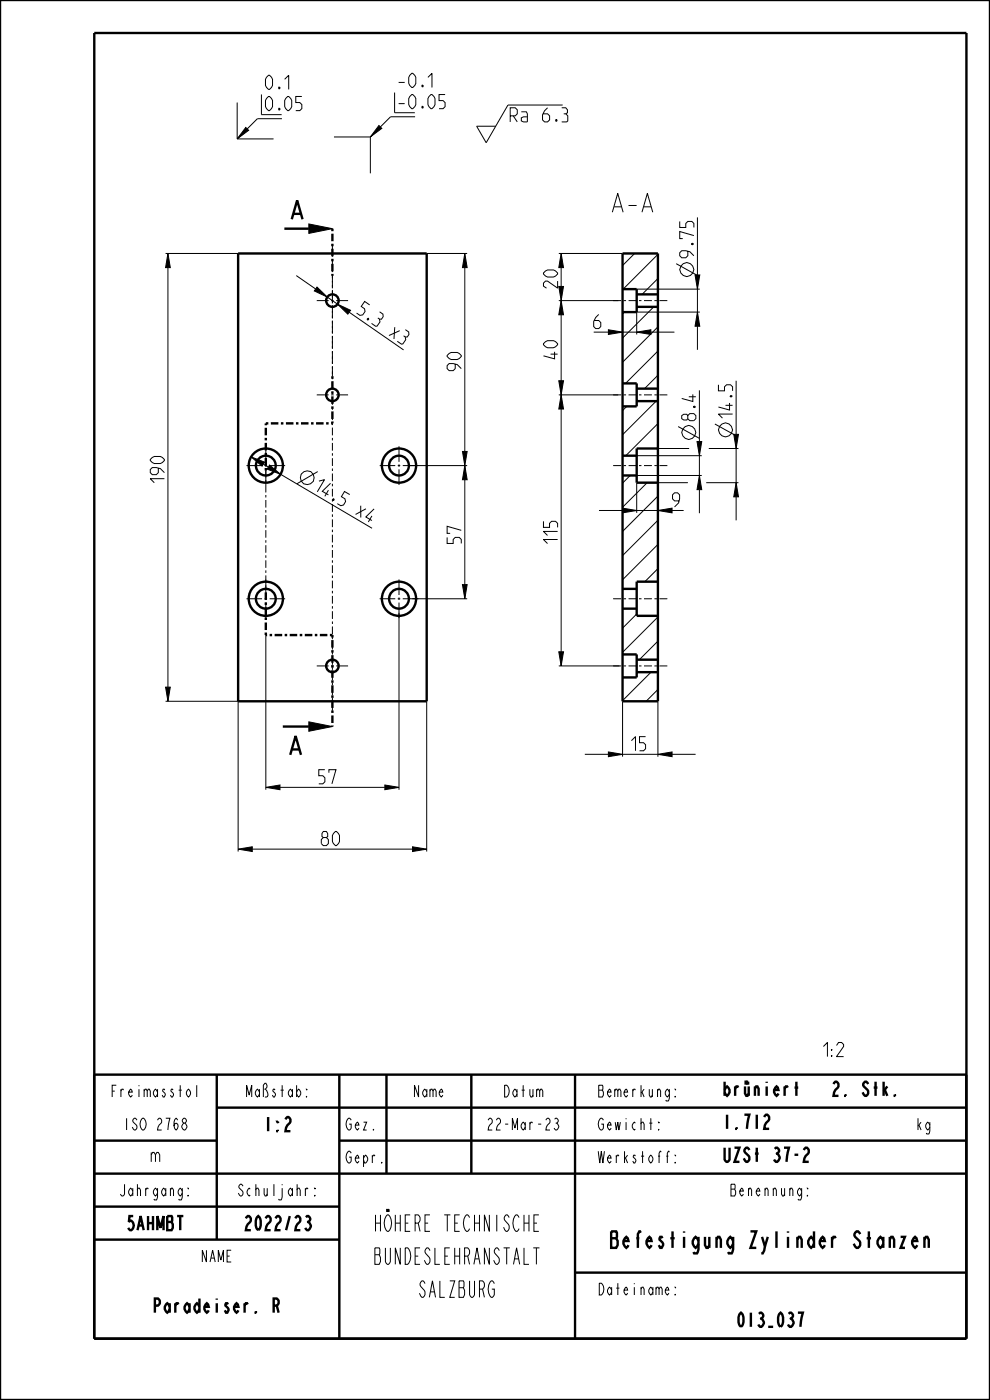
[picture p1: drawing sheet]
<svg xmlns="http://www.w3.org/2000/svg" width="210mm" height="297mm" viewBox="0 0 210 297" stroke-linecap="round" stroke-linejoin="round" font-family="sans-serif">
<g fill="#000">
<path d="M52.1 27l.6 .6-2.4 1.9zM80.4 26.6l.6 .6-2.4 1.9zM35.6 53.8l.5 3h-1zM65.5 47.5l5 1-5 1zM98.6 53.8l.5 3h-1zM119 53.8l.5 3h-1zM67.2 60.9l2.2 2.1-2.7-1.3zM71.6 64.5l2.8 1.3-.6 .8zM118.5 60.8h1l-.5 3zM119 63.8l.5 3h-1zM129.1 70l3 .5-3 .5zM135.1 70.5l3-.5v1z"/>
<path d="M147.4 58.3h1l-.5 3zM147.9 66.2l.5 3h-1zM53.3 96.9l2.8 1.1-.5 .9zM98.6 98.8l.5 3h-1zM98.1 95.8h1l-.5 3zM118.5 80.8h1l-.5 3zM119 83.8l.5 3h-1zM147.9 93.7h1l-.5 3zM155.6 92.1h1l-.5 3zM57.2 98.7l2.3 1.9-2.8-1.1zM132.1 107.8l3 .5-3 .5zM139.6 108.3l3-.5v1z"/>
<path d="M148.4 100.9l.5 3h-1zM156.1 102.4l.5 3h-1zM98.1 124h1l-.5 3zM35.1 145.8h1l-.5 3zM65.5 153.1l5 1-5 1zM118.5 138.3h1l-.5 3zM56.4 167l3-.5v1zM81.6 166.5l3 .5-3 .5zM129.1 159.5l3 .5-3 .5zM139.6 160l3-.5v1zM50.5 180.1l3-.5v1zM87.5 179.6l3 .5-3 .5z"/>
</g>
<g fill="none" stroke="#000" stroke-width=".21">
<path d="M50.3 21.8v7.7M50.3 29.5h7.7M52.1 27l.6 .6-2.4 1.9zM59.8 25.2h-5.2l-4.3 4.3M70.8 29.1h7.8M78.6 29.1v7.7M80.4 26.6l.6 .6-2.4 1.9zM88 24.8h-5.2l-4.2 4.3M119.4 22.3h-11.7l-4.6 8-2-3.5h4M35.1 53.8h15.4M35.6 53.8l.5 3h-1zM35.6 56.8v89"/>
<path d="M62.8 58.5l4.2 2.8M65.5 47.5l5 1-5 1zM90.5 53.8h8.6M98.6 53.8l.5 3h-1zM98.6 56.8v39M118.5 53.8h13.6M119 53.8l.5 3h-1zM134.6 53.8l-2.5 2.5M139.6 54l-7.4 7.3M139.6 59.1l-3.4 3.3M143.4 55.9l4.5 2.5M147.4 58.3h1l-.5 3z"/>
<path d="M147.9 46.1v12.2M67.2 60.9l2.2 2.1-2.7-1.3zM69.2 63.8l.2-.8 2.2 1.5M71.6 64.5l2.8 1.3-.6 .8zM74.1 66.2l11.5 8M118.5 60.8h1l-.5 3zM118.5 63.8h12.6M119 63.8l.5 3h-1zM119 63.8v77.5M129.1 70l3 .5-3 .5zM132.1 70.5h3M132.4 66.2l-.3 .4"/>
<path d="M135.1 70.5l3-.5v1zM135.1 61.3h13.3M138.1 70.5h5M138.7 65.1l-6.6 6.6M139.6 69.3l-7.5 7.5M139.6 74.5l-6.9 6.8M139.6 79.6l-2.9 2.8M147.9 66.2l.5 3h-1zM147.9 61.3v4.9M147.9 69.2v5M148.4 66.2h-13.3v4.8M53.3 96.9l2.8 1.1-.5 .9z"/>
<path d="M53.3 96.9l-.4 .7-.1 1.2M55.8 98.5l1.1 .6M57.2 98.7l2.3 1.9-2.8-1.1zM86.6 98.8h12.5M98.1 95.8h1l-.5 3zM98.6 98.8l.5 3h-1zM98.6 98.8v28.2M118.5 80.8h1l-.5 3zM118.5 83.8h12.6M119 83.8l.5 3h-1zM132.9 86.2l-.8 .9M135.1 96.7h13.8"/>
<path d="M139.2 85.1l-7.1 7.1M139.6 89.9l-6.9 6.8M139.6 95l-.2 .1M139.6 95.1h6.6M143.9 90.5l4.5 2.5M147.9 93.7h1l-.5 3zM148.4 82.8v10.9M148.4 96.7v4.2M150.3 95.1h6.3M151.6 90l4.5 2.5M155.6 92.1h1l-.5 3zM156.1 80.8v11.3"/>
<path d="M156.1 95.1v7.3M59.5 100.6l19.4 11.5M67.4 100l-4.4 2.6M127.1 108.3h5M132.1 107.8l3 .5-3 .5zM133.7 100.9l-1.6 1.6M135.1 108.3h4.5M135.1 102.4v6.4M135.1 100.9h13.8M137.3 102.4l-5.2 5.2M139.6 108.3l3-.5v1zM139.6 105.2l-7.5 7.5"/>
<path d="M139.6 110.4l-7.5 7.5M139.6 115.5l-7.5 7.5M139.6 102.4h6.3M148.4 100.9l.5 3h-1zM148.4 103.9v5M149.8 102.4h6.8M156.1 102.4l.5 3h-1zM156.1 105.4v5M56.4 134.7v32.8M84.6 130v37.5M87.5 127h11.6M98.1 124h1l-.5 3z"/>
<path d="M118.5 138.3h1l-.5 3zM135.1 130.3l-3 3M139.6 120.6l-2.8 2.8M139.6 130.9l-7.5 7.5M139.6 136l-4 3.9M35.1 145.8h1l-.5 3zM35.1 148.8h15.4v31.8M65.5 153.1l5 1-5 1zM90.5 148.8v31.8M118.5 141.3h12.9M129.1 159.5l3 .5-3 .5zM132.1 148.8v11.7"/>
<path d="M138.1 142.6l-6 6M139.6 146.3l-2.5 2.5M139.6 148.8v11.7M56.4 167l3-.5v1zM59.4 167h22.2M81.6 166.5l3 .5-3 .5zM87.5 179.6l3 .5-3 .5zM124.1 160h5M132.1 160h7.5M139.6 160l3-.5v1zM142.6 160h5M50.5 180.1l3-.5v1z"/>
<path d="M53.5 180.1h34"/>
<circle cx="145.7" cy="57.2" r="1.47"/>
<circle cx="146.1" cy="91.8" r="1.47"/>
<circle cx="153.9" cy="91.2" r="1.47"/>
<circle cx="65.2" cy="101.3" r="1.47"/>
</g>
<g fill="none" stroke="#000" stroke-width=".51">
<path d="M0 0h210v297h-210zM20 7h185v277h-185zM50.5 53.8h40v95h-40zM60.3 48.5h5.2M61.9 46.5l1.1-4 1.2 4M62.3 45.4h1.5M132.1 53.8h7.5v95h-7.5zM132.1 61.3h3v4.9h-3M135.1 65.1h4.5M135.1 62.4h4.5M132.1 81.3h3v4.9h-3M132.1 96.7h3"/>
<path d="M135.1 85.1h4.5M135.1 82.4h4.5M139.6 95.1h-4.5v7.3h4.5M132.1 100.9h3M132.1 138.8h3v4.9h-3M132.1 129.1h3M132.1 124.9h3M135.1 139.9h4.5M139.6 123.4h-4.5v7.2h4.5M60 154.1h5.5M61.9 159h1.6M135.1 142.6h4.5"/>
<path d="M61.6 160.1l1.1-4 1.1 4M20 228h185v56M46 235h159M46 228v35M72 228v56M82 228v21M100 228v21M122 228v56M176.8 230l.4-.5h.3a1 1 0 0 1-.3 1.7l-.4 1.3h1.1M20 242h26M20 249h185M20 256h52"/>
<path d="M72 242h133M20 263h52M122 270h83"/>
</g>
<path d="M70.5 48.5v10M70.5 79.8v10M56.4 99.8v-10M56.4 89.8h14.1M56.4 134.7v-10M70.5 134.7v19.4M70.5 134.7h-14.1" fill="none" stroke="#000" stroke-width=".51" stroke-dasharray=".5 .5 1.6 .5" stroke-linecap="butt"/>
<path d="M70.5 58.5v21.3M56.4 124.7v-24.9" fill="none" stroke="#000" stroke-width=".21" stroke-dasharray=".5 .5 1.6 .5" stroke-linecap="butt"/>
<!-- layer: A_ACHSEN -->
<g fill="none" stroke="#000" stroke-width=".21">
<path d="M70.5 51.8v1.6M70.5 54v.5M70.5 55v1.7M70.5 57.2v.5M70.5 58.3v1.6M67.2 63.8h2.5M70.2 63.8h.6M70.5 60.4v.6M70.5 61.5v1.7M70.5 63.7v.5M70.5 64.8v1.6M70.5 66.9v.6"/>
<path d="M70.5 68v1.6M70.5 70.2v.5M70.5 71.2v1.7M70.5 73.4v.6M70.5 74.5v1.6M70.5 76.7v.5M70.5 77.7v1.7M70.5 79.9v.5M71.3 63.8h2.5M130.1 63.8h1.6M132.3 63.8h.5M133.3 63.8h1.7"/>
<path d="M135.5 63.8h.6M136.6 63.8h1.7M138.8 63.8h.5M139.9 63.8h1.7M52.3 98.8h3.3M56.1 98.8h.6M56.4 94.7v3.3M56.4 98.5v.5M56.4 99.6v3.3M57.2 98.8h3.3M67.2 83.8h2.5M70.2 83.8h.6"/>
<path d="M70.5 81v1.6M70.5 83.2v.5M70.5 84.2v1.7M70.5 86.4v.5M70.5 87.5v1.6M70.5 89.6v.6M70.5 90.7v1.7M70.5 92.9v.5M70.5 94v1.6M70.5 96.1v.6M70.5 97.2v1.7M70.5 99.4v.5"/>
<path d="M71.3 83.8h2.5M80.5 98.8h3.3M84.4 98.8h.5M84.6 94.7v3.3M84.6 98.5v.5M84.6 99.6v3.3M85.4 98.8h3.3M130.1 83.8h1.6M130.1 98.8h1.6M132.3 83.8h.5M132.3 98.8h.5M133.3 83.8h1.7"/>
<path d="M133.3 98.8h1.7M135.5 83.8h.6M135.5 98.8h.6M136.6 83.8h1.7M136.6 98.8h1.7M138.8 83.8h.5M138.8 98.8h.5M139.9 83.8h1.7M139.9 98.8h1.7M70.5 100.4v1.7M70.5 102.6v.6M70.5 103.7v1.6"/>
<path d="M70.5 105.9v.5M70.5 106.9v1.7M70.5 109.1v.6M70.5 110.2v1.6M70.5 112.4v.5M70.5 113.4v1.7M70.5 115.6v.5M70.5 116.7v1.6M70.5 118.9v.5M70.5 119.9v1.7M52.3 127h3.3M56.1 127h.6"/>
<path d="M56.4 122.9v3.3M56.4 126.8v.5M56.4 127.8v3.3M57.2 127h3.3M70.5 122.1v.5M70.5 123.2v1.6M70.5 125.3v.6M70.5 126.4v1.7M70.5 128.6v.5M70.5 129.7v1.6M70.5 131.8v.6M70.5 132.9v1.6"/>
<path d="M70.5 135.1v.5M70.5 136.1v1.7M70.5 138.3v.6M70.5 139.4v1.6M80.5 127h3.3M84.4 127h.5M84.6 122.9v3.3M84.6 126.8v.5M84.6 127.8v3.3M85.4 127h3.3M130.1 127h1.6M132.3 127h.5"/>
<path d="M133.3 127h1.7M135.5 127h.6M136.6 127h1.7M138.8 127h.5M139.9 127h1.7M67.2 141.3h2.5M70.2 141.3h.6M70.5 141.6v.5M70.5 142.6v1.7M70.5 144.8v.5M70.5 145.9v1.6M70.5 148.1v.5"/>
<path d="M70.5 149.1v1.7M71.3 141.3h2.5M130.1 141.3h1.6M132.3 141.3h.5M133.3 141.3h1.7M135.5 141.3h.6M136.6 141.3h1.7M138.8 141.3h.5M139.9 141.3h1.7"/>
</g>
<g fill="none" stroke="#000" stroke-width=".51">
<circle cx="70.5" cy="63.8" r="1.33"/>
<circle cx="56.4" cy="98.8" r="3.6"/>
<circle cx="56.4" cy="98.8" r="2.1"/>
<circle cx="70.5" cy="83.8" r="1.33"/>
<circle cx="84.6" cy="98.8" r="3.6"/>
<circle cx="84.6" cy="98.8" r="2.1"/>
<circle cx="56.4" cy="127" r="3.6"/>
<circle cx="56.4" cy="127" r="2.1"/>
<circle cx="84.6" cy="127" r="3.6"/>
<circle cx="84.6" cy="127" r="2.1"/>
<circle cx="70.5" cy="141.3" r="1.33"/>
</g>
<text font-size="5.2" x="130.2" y="45">A-A</text>
<g font-size="4.6">
<text x="77.1" y="261.2">HÖHERE TECHNISCHE</text>
<text x="77.1" y="268.2">BUNDESLEHRANSTALT</text>
<text x="125.3" y="264.7">Befestigung Zylinder Stanzen</text>
<text x="87.6" y="275.2">SALZBURG</text>
</g>
<g font-size="3.9">
<text x="56.3" y="19">0.1</text>
<text x="56.3" y="23.5">0.05</text>
<text x="84.6" y="18.6">-0.1</text>
<text x="84.6" y="23.1">-0.05</text>
<text x="108.2" y="25.9">Ra 6.3</text>
<text x="147.2" y="54.7" transform="rotate(-90 147.2 54.7)">9.75</text>
<text x="118.3" y="61.1" transform="rotate(-90 118.3 61.1)">20</text>
<text x="75.6" y="66.4" transform="rotate(35 75.6 66.4)">5.3 x3</text>
<text x="125.9" y="69.7">6</text>
<text x="118.3" y="76.1" transform="rotate(-90 118.3 76.1)">40</text>
<text x="97.8" y="78.6" transform="rotate(-90 97.8 78.6)">90</text>
<text x="147.6" y="89.2" transform="rotate(-90 147.6 89.2)">8.4</text>
<text x="155.4" y="88.7" transform="rotate(-90 155.4 88.7)">14.5</text>
<text x="34.9" y="102.4" transform="rotate(-90 34.9 102.4)">190</text>
<text x="66.6" y="103.9" transform="rotate(31 66.6 103.9)">14.5 x4</text>
<text x="142.7" y="107.5">9</text>
<text x="97.8" y="115.3" transform="rotate(-90 97.8 115.3)">57</text>
<text x="118.3" y="115.3" transform="rotate(-90 118.3 115.3)">115</text>
<text x="133.9" y="159.3">15</text>
<text x="67.6" y="166.3">57</text>
<text x="68.2" y="179.4">80</text>
<text x="172.8" y="224.2">1:2</text>
<text x="153.2" y="232.5">brüniert</text>
<text x="178.9" y="232.5">2. Stk.</text>
<text x="55.5" y="240">1:2</text>
<text x="153.2" y="239.5">1.712</text>
<text x="31.6" y="246.5">m</text>
<text x="153.2" y="246.5">UZSt 37-2</text>
<text x="26" y="261">5AHMBT</text>
<text x="50.8" y="261">2022/23</text>
<text x="30.8" y="278.5">Paradeiser. R</text>
<text x="155.3" y="281.5">013_037</text>
</g>
<g font-size="3.3">
<text x="22.3" y="232.7">Freimasstol</text>
<text x="51.2" y="232.7">Maßstab:</text>
<text x="87.1" y="232.7">Name</text>
<text x="106.1" y="232.7">Datum</text>
<text x="127.1" y="232.7">Bemerkung:</text>
<text x="25.2" y="239.7">ISO 2768</text>
<text x="73.2" y="239.7">Gez.</text>
<text x="102.2" y="239.7">22-Mar-23</text>
<text x="127.1" y="239.7">Gewicht:</text>
<text x="194.2" y="239.7">kg</text>
<text x="73.2" y="246.7">Gepr.</text>
<text x="127.1" y="246.7">Werkstoff:</text>
<text x="24.2" y="253.7">Jahrgang:</text>
<text x="49.2" y="253.7">Schuljahr:</text>
<text x="153.7" y="253.7">Benennung:</text>
<text x="42.1" y="267.7">NAME</text>
<text x="127.1" y="274.7">Dateiname:</text>
</g>
</svg>
